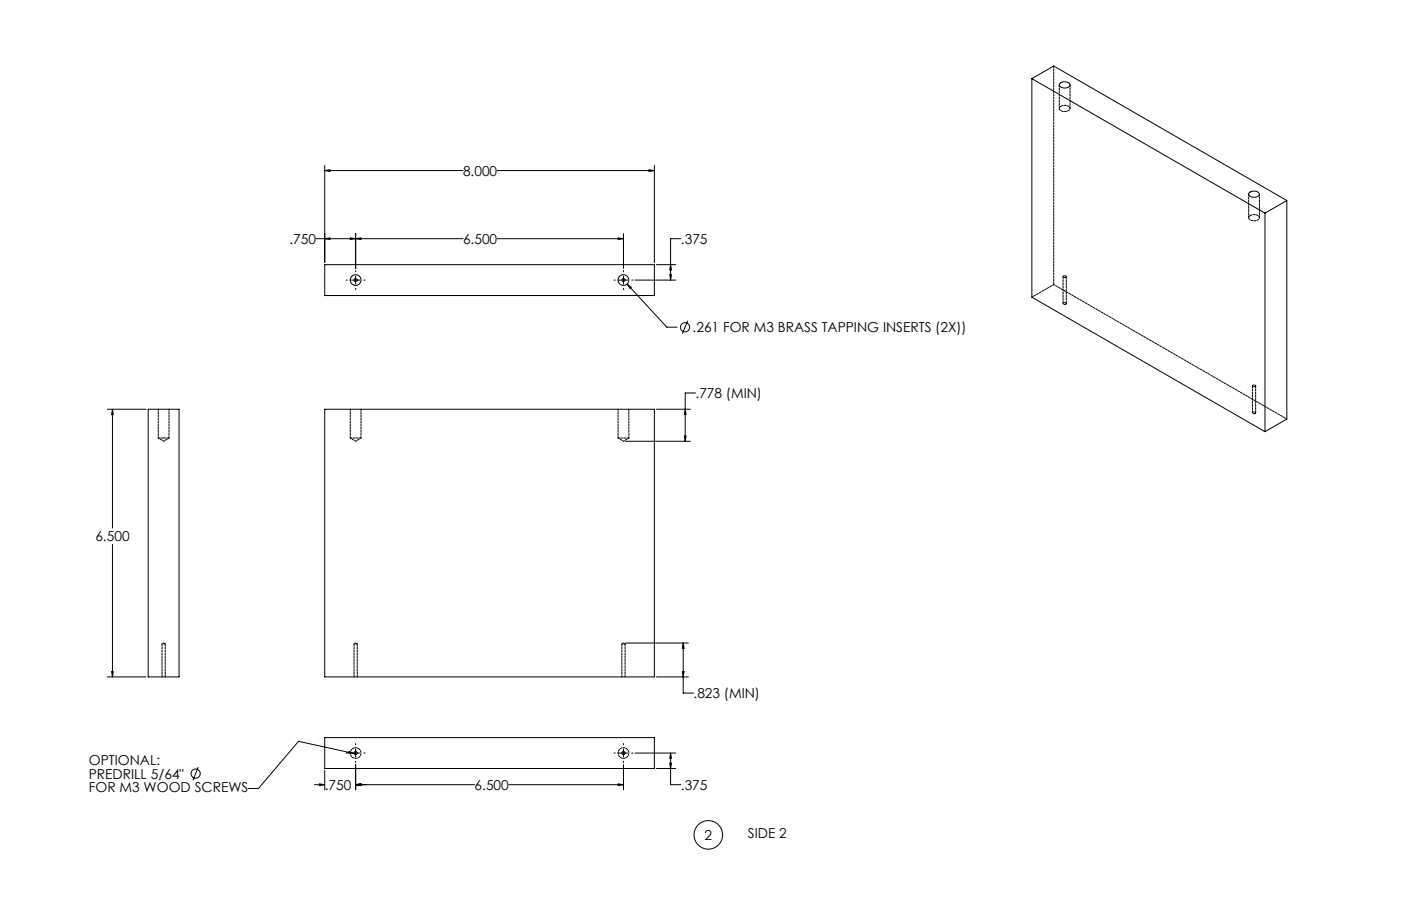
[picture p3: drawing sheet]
<svg xmlns="http://www.w3.org/2000/svg" width="864mm" height="559mm" viewBox="0 0 864 559" stroke-linecap="round" stroke-linejoin="round" font-family="sans-serif">
<g fill="none" stroke="#000" stroke-width=".62">
<path d="M636 49l144 82M636 49v134l144 83M636 49l14-8 143 83M653 51a4 4 0 0 1 7 1 4 4 0 0 1-7 0zM200 102v60M200 105h85M200 105h3v1zM306 105h97M400 105h3l-3 1zM403 102v60M770 119a4 4 0 0 1 6 1 4 4 0 0 1-6 0zM780 131v135"/>
<path d="M793 124l-13 7M793 124v134l-13 8M195 147h90M200 147h3v1zM216 147h3l-3 1zM219 144v22M219 147h3v1zM306 147h78M381 147h3l-3 1zM384 144v22M420 147h-7v26M200 163h203v19h-203z"/>
<path d="M213 173h1M217 173h5M219 167v1M219 170v5M219 178v1M224 173h1M378 173h1M382 173h5M384 167v1M384 170v5M384 178v1M387 175l24 27h6"/>
<path d="M387 175l2 2-1 1zM389 173h1M391 173h26M405 163h12M413 169h1l-1 4zM413 163l1 4h-1zM424 198l-3 8M66 252h24M69 252v74M69 252l1 4h-1zM91 252h19v166h-19zM200 252h203v166h-203z"/>
<path d="M405 252h21M422 252l1 4h-1zM429 242h-7v30M386 272h40M422 269h1l-1 3zM69 336v82M386 397h38M421 397v30h6M421 397l1 3h-1zM66 418h24M69 414h1l-1 4zM405 418h19"/>
<path d="M421 414h1l-1 4zM200 455h203v19h-203zM219 459h.1M384 459h.1M122 473l-3 8M200 475v12M213 464h1M215 464l3 1h-3zM217 464h5M218 465l-34-8-25 29h-6M219 472v15M219 462v5"/>
<path d="M219 470h.1M224 464h1M378 464h1M382 464h5M384 472v15M384 462v5M384 470h.1M389 464h1M391 464h26M405 474h12M413 471h1l-1 3zM413 464v20h7"/>
<path d="M413 464l1 4h-1zM194 484h6M197 483l3 1-3 1zM219 484h74M219 484l3-1v2zM314 484h70M381 483l3 1-3 1z"/>
<circle cx="219" cy="173" r="3"/>
<circle cx="384" cy="173" r="3"/>
<circle cx="422" cy="202" r="2.8"/>
<circle cx="121" cy="477" r="2.8"/>
<circle cx="219" cy="464" r="1"/>
<circle cx="384" cy="464" r="1"/>
<circle cx="437" cy="515" r="9"/>
</g>
<g fill="#000">
<path d="M215 464l3 1h-3z"/>
<path d="M422 269h1l-1 3zM422 252l1 4h-1zM421 414h1l-1 4zM421 397l1 3h-1zM400 105h3l-3 1zM200 105h3v1zM216 147h3l-3 1zM200 147h3v1zM219 147h3v1zM381 147h3l-3 1zM413 169h1l-1 4zM413 163l1 4h-1zM387 175l1 3 1-1zM219 484l3-1v2zM197 483l3 1-3 1zM219 484l3-1v2zM381 483l3 1-3 1zM413 464l1 4h-1zM413 471h1l-1 3zM69 252l1 4h-1zM69 414h1l-1 4z"/>
</g>
<path d="M216 270h7M381 270h7" fill="none" stroke="#000" stroke-width=".62" stroke-dasharray="1.3 .6" stroke-dashoffset=".2"/>
<g fill="none" stroke="#000" stroke-width=".62" stroke-dasharray="1.3 .6" stroke-dashoffset=".6">
<path d="M98 270l3 2M101 272l3-2M216 270l3 2M219 272l4-2M381 270l3 2M384 272l4-2M101 397h-1M102 397h-2M102 397h-1M219 397h-1M220 397h-2M220 397h-1"/>
<path d="M384 397h-1M385 397h-2M385 397h-1"/>
</g>
<path d="M98 252v18M216 252v18M381 252v18M104 270v-18M223 270v-18M388 270v-18" fill="none" stroke="#000" stroke-width=".62" stroke-dasharray="1.3 .6" stroke-dashoffset=".3"/>
<g fill="none" stroke="#000" stroke-width=".62" stroke-dasharray="1.3 .6">
<path d="M653 52v15M660 67v-15M770 120v14M776 134v-14M655 171v16M657 187v-16M772 238v17M774 255v-17M100 397v20M218 397v20M383 397v20M102 417v-20"/>
<path d="M220 417v-20M385 417v-20"/>
</g>
<path d="M220 173a1 1 0 0 1-1 1 1 1 0 0 1 0-2 1 1 0 0 1 1 0v1M385 173a1 1 0 0 1-1 1 1 1 0 0 1 0-2 1 1 0 0 1 1 0v1" fill="none" stroke="#000" stroke-width=".62" stroke-dasharray="1.3 .6" stroke-dashoffset=".4"/>
<path d="M216 464a3 3 0 0 1 5-3 3 3 0 0 1 0 6 3 3 0 0 1-5-2v-1M381 464a3 3 0 0 1 5-3 3 3 0 0 1 0 6 3 3 0 0 1-5-2v-1" fill="none" stroke="#000" stroke-width=".62" stroke-dasharray="1.3 .6" stroke-dashoffset=".7"/>
<path d="M650 41v135M654 66a1.6 1.6 0 0 0-1 2 1.6 1.6 0 0 0 2 1 2.8 2.8 0 0 0 3 0 2.8 2.8 0 0 0 1-3 5 5 0 0 0-5 0M771 133a1.6 1.6 0 0 0-1 2 1.6 1.6 0 0 0 2 1 2.8 2.8 0 0 0 3 0 2.8 2.8 0 0 0 1-3 5 5 0 0 0-5 0M98 270h3M101 270h3" fill="none" stroke="#000" stroke-width=".62" stroke-dasharray="1.3 .6" stroke-dashoffset="-.1"/>
<path d="M650 176l143 82M650 176l-14 7" fill="none" stroke="#000" stroke-width=".62" stroke-dasharray="1.3 .6" stroke-dashoffset=".5"/>
<path d="M657 171h-2a.8 .8 0 0 1 1-1 .8 .8 0 0 1 1 1M657 188l-2-1a.8 .8 0 0 1 1 0 .8 .8 0 0 1 1 1M774 238h-2a.8 .8 0 0 1 1-1 .8 .8 0 0 1 1 1M774 255h-2a.8 .8 0 0 1 1-1 .8 .8 0 0 1 1 1" fill="none" stroke="#000" stroke-width=".62" stroke-dasharray="1.3 .6" stroke-dashoffset=".1"/>
<g font-size="8.5">
<text x="285" y="108">8.000</text>
<text x="178" y="150">.750</text>
<text x="285" y="150">6.500</text>
<text x="420" y="150">.375</text>
<text x="427" y="205">.261 FOR M3 BRASS TAPPING INSERTS (2X))</text>
<text x="429" y="246">.778 (MIN)</text>
<text x="59" y="334">6.500</text>
<text x="428" y="431">.823 (MIN)</text>
<text x="55" y="472">OPTIONAL:</text>
<text x="55" y="480">PREDRILL 5/64&quot;</text>
<text x="55" y="489">FOR M3 WOOD SCREWS</text>
<text x="200" y="487">.750</text>
<text x="293" y="487">6.500</text>
<text x="420" y="487">.375</text>
<text x="434" y="518">2</text>
<text x="461" y="517">SIDE 2</text>
</g>
</svg>
